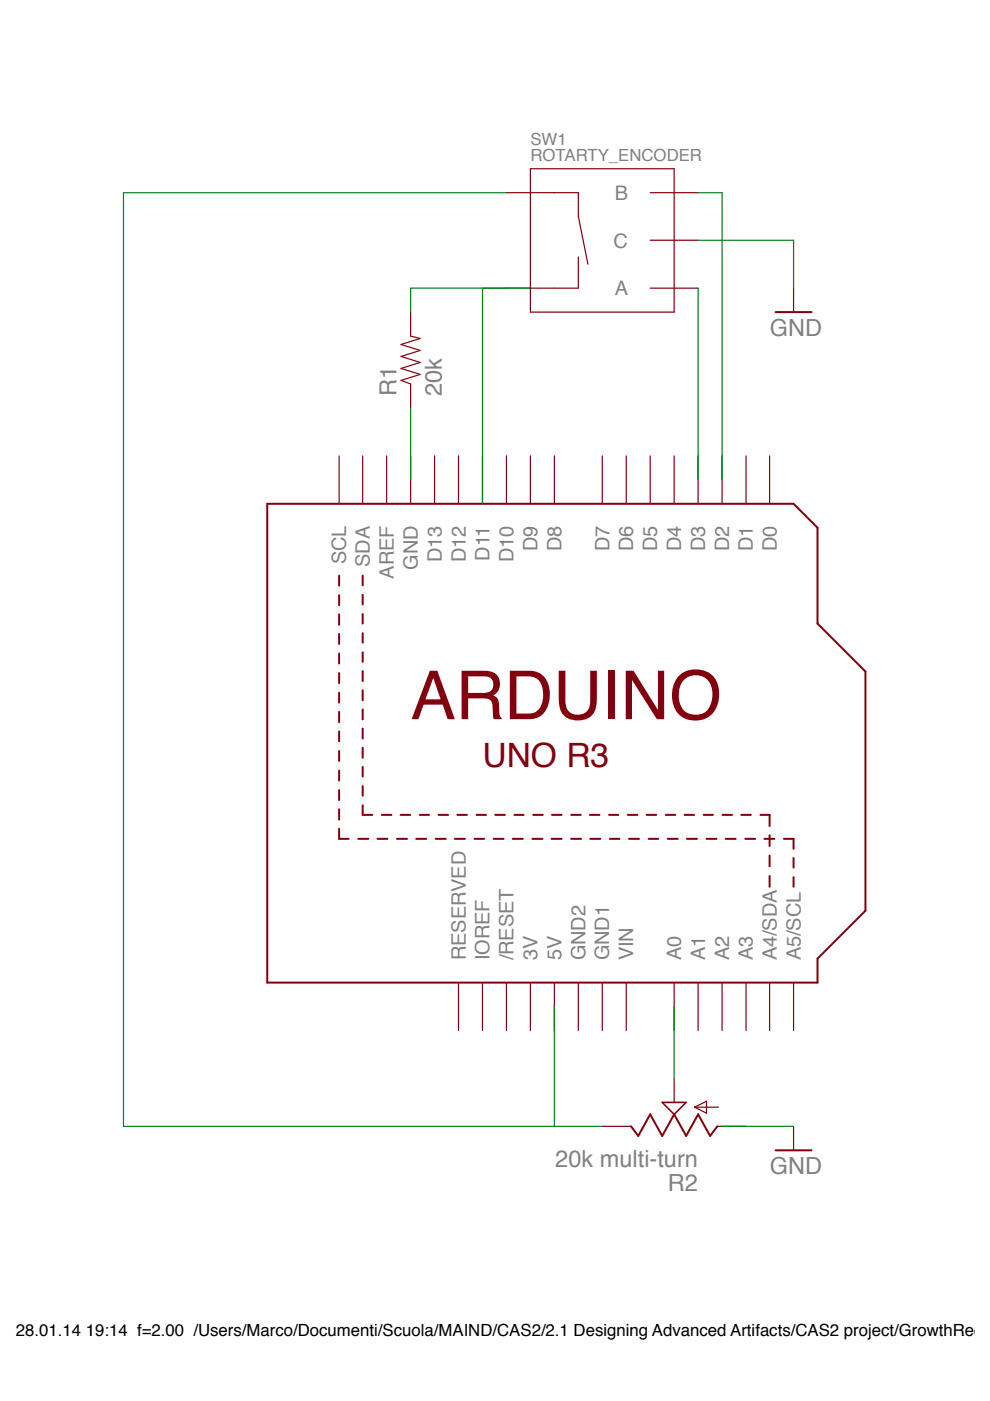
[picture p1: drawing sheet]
<svg xmlns="http://www.w3.org/2000/svg" width="210mm" height="297mm" viewBox="0 0 210 297" stroke-linecap="round" stroke-linejoin="round" font-family="sans-serif">
<g fill="none" stroke="#82000d" stroke-width=".42">
<path d="M164.4 66.2h7.7M56.7 106.8h111.6l5 5.1v20.3l10.2 10.2v50.7l-10.2 10.1v5.1h-116.6zM71.9 122.1v2.1M71.9 126.2v2.1M71.9 130.3v2.2M71.9 134.4v2.1M71.9 138.6v2.1M76.9 122.1v2M76.9 126.1v2.1M76.9 130.2v2M76.9 134.2v2.1M76.9 138.3v2"/>
<path d="M71.9 142.7v2.1M71.9 146.9v2.1M71.9 150.9v2.2M71.9 155.1v2.1M71.9 159.2v2.1M76.9 142.3v2.1M76.9 146.4v2.1M76.9 150.4v2.1M76.9 154.5v2.1M76.9 158.5v2.2M71.9 163.4v2.1M71.9 167.5v2.1"/>
<path d="M71.9 171.6v2.2M71.9 175.7v2.1h2M76 177.8h2.1M76.9 162.6v2M76.9 166.7v2M76.9 170.7v2.1h2M80 177.8h2.1M81 172.8h2M84.2 177.8h2.1M84.9 172.8h2.1M88.2 177.8h2.2M89 172.8h2"/>
<path d="M92.4 177.8h2.1M93 172.8h2M96.5 177.8h2.1M97 172.8h2M100.6 177.8h2M101 172.8h2.1M104.7 177.8h2.1M105 172.8h2M108.7 177.8h2.1M109.1 172.8h1.9M112.9 177.8h2.1M113.1 172.8h2"/>
<path d="M116.9 177.8h2.2M117 172.8h2.1M121.1 177.8h2.1M121.1 172.8h2M125.1 172.8h2M125.2 177.8h2.1M129.1 172.8h2M129.3 177.8h2M133.1 172.8h2M133.4 177.8h2.1M137.1 172.8h2M137.5 177.8h2.1"/>
<path d="M141.2 172.8h2M141.6 177.8h2.1M145.1 172.8h2.1M145.6 177.8h2.2M149.2 172.8h2M149.8 177.8h2.1M153.2 172.8h2M153.9 177.8h2.1M157.2 172.8h2M158 177.8h2.1M161.2 172.8h2v2.3M162.1 177.8h2.1"/>
<path d="M163.2 177.1v2.3M166.2 177.8h2.1v2.2M163.2 181.4v2.3M163.2 185.7v2.3M168.3 181.9v2M168.3 186v2M133.8 238.8l1.5 2 2.6-4.5 2.5 4.5 2.5-4.5 2.6 4.5 2.5-4.5 2.6 4.5 1.5-2M164.4 243.9h7.7"/>
</g>
<g fill="none" stroke="#82000d" stroke-width=".25">
<path d="M112.5 35.8h30.4v30.4h-30.4zM107.4 40.9h15.2v5l2.1 10.1M122.6 54.5v6.6h-15.2M137.9 40.9h10.1M137.9 50.9h10.1M87.1 66.2v5.1l2 .5-4.1 1.2 4.1 1.3-4.1 1.3 4.1 1.2-4.1 1.3 4.1 1.3-4.1 1.3 2.1 .7v5.1M137.9 61.1h10.1M168.3 61.1v5.1M71.9 96.7v10.1M76.9 96.7v10.1M82 96.7v10.1M87.1 96.7v10.1"/>
<path d="M92.1 96.7v10.1M97.2 96.7v10.1M102.3 96.7v10.1M107.4 96.7v10.1M112.5 96.7v10.1M117.5 96.7v10.1M127.7 96.7v10.1M132.8 96.7v10.1M137.9 96.7v10.1M142.9 96.7v10.1M148 96.7v10.1M153.1 96.7v10.1"/>
<path d="M158.2 96.7v10.1M163.2 96.7v10.1M97.2 208.3v10.2M102.3 208.3v10.2M107.4 208.3v10.2M112.5 208.3v10.2M117.5 208.3v10.2M122.6 208.3v10.2M127.7 208.3v10.2M132.8 208.3v10.2M142.9 208.3v10.2M148 208.3v10.2"/>
<path d="M153.1 208.3v10.2M158.2 208.3v10.2M163.2 208.3v10.2M168.3 208.3v10.2M127.7 238.8h6.1M142.9 228.6v5.1M147.3 234.7h5M147.3 234.7l2.5-1.2v2.5zM152.1 238.8h6.1M168.3 238.8v5.1"/>
</g>
<path d="M140.4 233.7h5.1l-2.6 2.6z" fill="none" stroke="#82000d" stroke-width=".34"/>
<path d="M107.4 40.9h-81.2v197.9h101.5M148 50.9h20.3v10.2M148 40.9h5.1v60.8M102.3 61.1v45.7M112.5 61.1h-25.4v5.1M148 61.1v40.6M87.1 86.5v15.2M117.5 213.4v25.4M142.9 213.4v15.2M153.1 238.8h15.2" fill="none" stroke="#00821a" stroke-width=".25"/>
<text font-size="14.3" fill="#82000d" x="87.1" y="152.5">ARDUINO</text>
<text font-size="7.1" fill="#82000d" x="102.3" y="162.6">UNO R3</text>
<g font-size="5" fill="#818181">
<text x="163.2" y="71.3">GND</text>
<text x="84.1" y="83.9" transform="rotate(-90 84.1 83.9)">R1</text>
<text x="93.7" y="83.9" transform="rotate(-90 93.7 83.9)">20k</text>
<text x="117.7" y="247.4">20k multi-turn</text>
<text x="163.2" y="248.9">GND</text>
<text x="141.6" y="252.5">R2</text>
</g>
<g font-size="4.2" fill="#818181">
<text x="130.4" y="42.3">B</text>
<text x="130.1" y="52.5">C</text>
<text x="130.4" y="62.6">A</text>
<text x="73.4" y="119.7" transform="rotate(-90 73.4 119.7)">SCL</text>
<text x="93.7" y="119.2" transform="rotate(-90 93.7 119.2)">D13</text>
<text x="98.7" y="119.2" transform="rotate(-90 98.7 119.2)">D12</text>
<text x="103.8" y="118.9" transform="rotate(-90 103.8 118.9)">D11</text>
<text x="108.9" y="119.2" transform="rotate(-90 108.9 119.2)">D10</text>
<text x="114" y="116.9" transform="rotate(-90 114 116.9)">D9</text>
<text x="119" y="116.9" transform="rotate(-90 119 116.9)">D8</text>
<text x="129.2" y="116.9" transform="rotate(-90 129.2 116.9)">D7</text>
<text x="134.3" y="116.9" transform="rotate(-90 134.3 116.9)">D6</text>
<text x="139.3" y="116.9" transform="rotate(-90 139.3 116.9)">D5</text>
<text x="144.4" y="116.9" transform="rotate(-90 144.4 116.9)">D4</text>
<text x="149.5" y="116.9" transform="rotate(-90 149.5 116.9)">D3</text>
<text x="154.6" y="116.9" transform="rotate(-90 154.6 116.9)">D2</text>
<text x="159.6" y="116.9" transform="rotate(-90 159.6 116.9)">D1</text>
<text x="164.7" y="116.9" transform="rotate(-90 164.7 116.9)">D0</text>
<text x="78.4" y="120.2" transform="rotate(-90 78.4 120.2)">SDA</text>
<text x="83.5" y="122.7" transform="rotate(-90 83.5 122.7)">AREF</text>
<text x="88.6" y="120.9" transform="rotate(-90 88.6 120.9)">GND</text>
<text x="98.7" y="203.6" transform="rotate(-90 98.7 203.6)">RESERVED</text>
<text x="103.8" y="203.6" transform="rotate(-90 103.8 203.6)">IOREF</text>
<text x="108.9" y="203.6" transform="rotate(-90 108.9 203.6)">/RESET</text>
<text x="114" y="203.6" transform="rotate(-90 114 203.6)">3V</text>
<text x="119" y="203.6" transform="rotate(-90 119 203.6)">5V</text>
<text x="124.1" y="203.6" transform="rotate(-90 124.1 203.6)">GND2</text>
<text x="129.2" y="203.6" transform="rotate(-90 129.2 203.6)">GND1</text>
<text x="134.3" y="203.6" transform="rotate(-90 134.3 203.6)">VIN</text>
<text x="144.4" y="203.6" transform="rotate(-90 144.4 203.6)">A0</text>
<text x="149.5" y="203.6" transform="rotate(-90 149.5 203.6)">A1</text>
<text x="154.6" y="203.6" transform="rotate(-90 154.6 203.6)">A2</text>
<text x="159.6" y="203.6" transform="rotate(-90 159.6 203.6)">A3</text>
<text x="164.7" y="203.6" transform="rotate(-90 164.7 203.6)">A4/SDA</text>
<text x="169.8" y="203.6" transform="rotate(-90 169.8 203.6)">A5/SCL</text>
</g>
<g font-size="3.6" fill="#818181">
<text x="112.4" y="34.2">ROTARTY_ENCODER</text>
<text x="112.4" y="30.6">SW1</text>
</g>
<text font-size="3.6" x="3.4" y="283.3">28.01.14 19:14 f=2.00 /Users/Marco/Documenti/Scuola/MAIND/CAS2/2.1 Designing Advanced Artifacts/CAS2 project/GrowthRec/S</text>
</svg>
